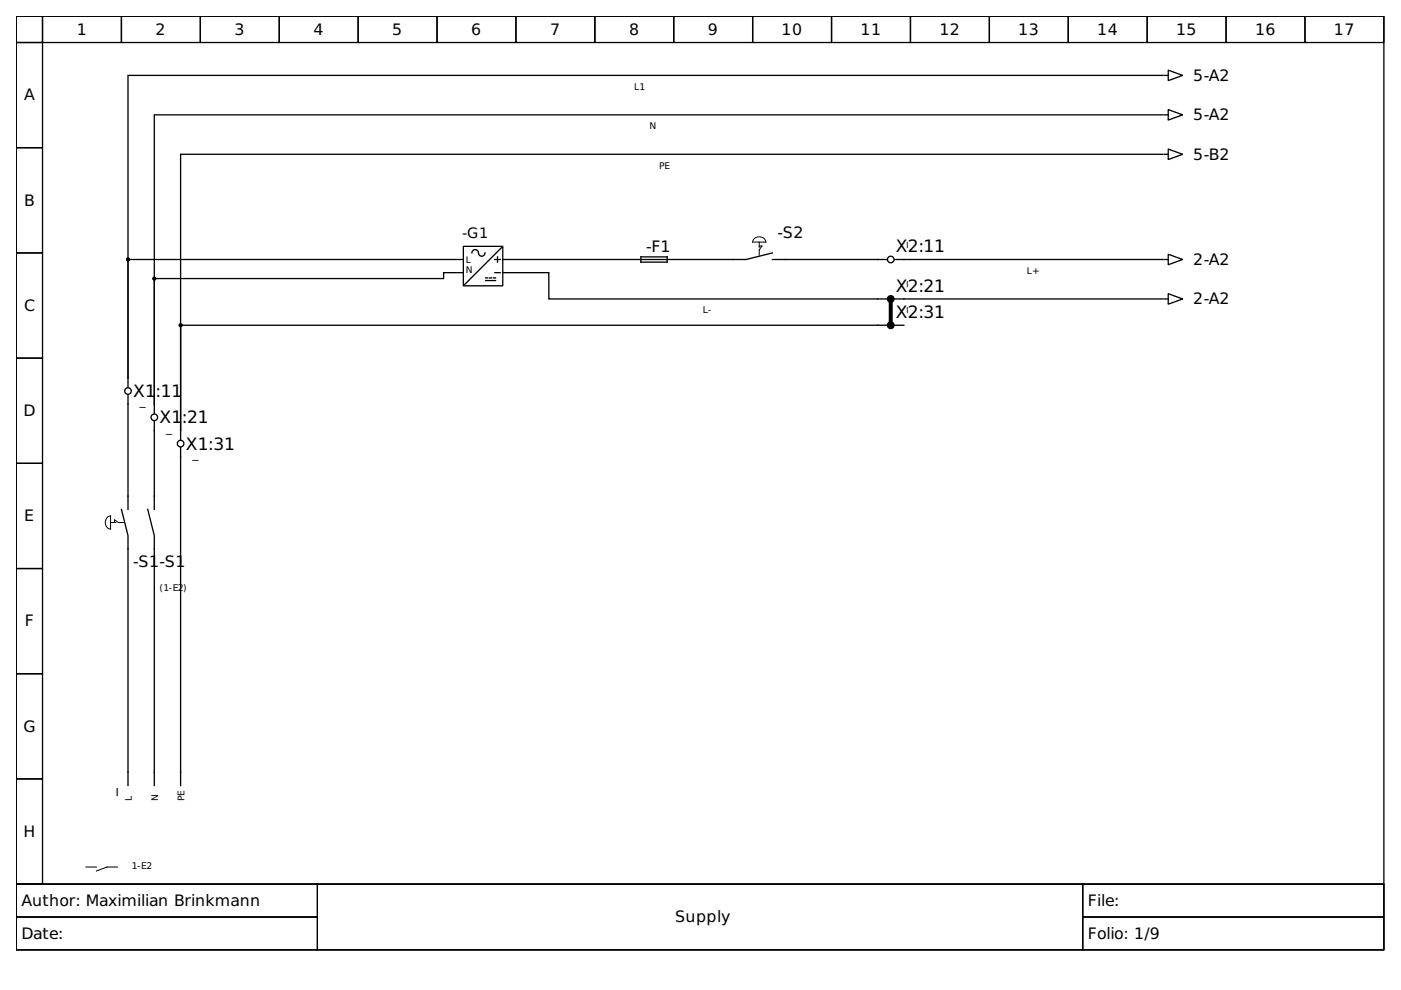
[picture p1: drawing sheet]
<svg xmlns="http://www.w3.org/2000/svg" width="297mm" height="210mm" viewBox="0 0 297 210" stroke-linecap="round" stroke-linejoin="round" font-family="sans-serif">
<g fill="none" stroke="#000" stroke-width=".28">
<path d="M3.4 3.4h290v184.1h-290zM3.4 3.4h5.6v5.6h-5.6zM3.4 9h5.6v22.3h-5.6zM9 3.4h16.7v5.6h-16.7zM25.7 3.4h16.8v5.6h-16.8zM42.5 3.4h16.7v5.6h-16.7zM59.2 3.4h16.7v5.6h-16.7zM75.9 3.4h16.8v5.6h-16.8zM92.7 3.4h16.7v5.6h-16.7zM109.4 3.4h16.7v5.6h-16.7zM126.1 3.4h16.7v5.6h-16.7zM142.8 3.4h16.8v5.6h-16.8z"/>
<path d="M159.6 3.4h16.7v5.6h-16.7zM176.3 3.4h16.7v5.6h-16.7zM193 3.4h16.8v5.6h-16.8zM209.8 3.4h16.7v5.6h-16.7zM226.5 3.4h16.7v5.6h-16.7zM243.2 3.4h16.8v5.6h-16.8zM246.6 16h-219.5v64.1M246.8 16h.9M247.7 14.9l3 1.1-3 1.1zM260 3.4h16.7v5.6h-16.7zM276.7 3.4h16.7v5.6h-16.7zM3.4 31.3h5.6v22.3h-5.6z"/>
<path d="M246.6 24.4h-213.9v61.3M246.6 32.7h-208.3v58.6M246.8 24.4h.9M246.8 32.7h.9M247.7 23.2l3 1.2-3 1.1zM247.7 31.6l3 1.1-3 1.1zM3.4 53.6h5.6v22.3h-5.6zM96.6 55h-69.5v25.1M96.6 57.8h-2.5v1.3h-61.4v26.6M96.8 57.8h1.4M96.8 55h1.4M98.2 52.2h8.4v8.4h-8.4z"/>
<path d="M101.4 53.6a.7 .7 0 0 0-.7-.7 .7 .7 0 0 0-.7 .7M102.8 53.6a.7 .7 0 0 1-.6 .7 .7 .7 0 0 1-.8-.6M103 58.9h.4M103 59.5h2.1M103.8 58.9h.4M104.6 58.9h.5M104.9 57.8h1.1M104.9 55h1.1M105.5 54.5v1.1M106.5 52.4l-8.1 8.1M106.6 57.8h1.4M106.6 55h1.4"/>
<path d="M108.3 57.8h8.1v5.6h71.6M108.3 55h24.5M133.1 55h11.1M135.9 54.5h5.6v1.1h-5.6zM163.8 55h24.2M163.8 53.6l-5.6 1.4h-13.7M246.6 55h-56.9M246.8 55h.9M247.7 53.9l3 1.1-3 1.1zM3.4 75.9h5.6v22.3h-5.6zM188 69h-149.7v22.3M189.7 63.4h56.9"/>
<path d="M189.7 69h1.9M246.8 63.4h.9M247.7 62.3l3 1.1-3 1.1zM3.4 98.2h5.6v22.3h-5.6zM27.1 83.7v24.3M27.1 80.1v2M32.7 89.3v18.7M32.7 85.7v1.9M38.3 94.9v71.6M38.3 91.3v1.9M25.7 108l1.4 5.6v52.9M31.3 108l1.4 5.6v52.9"/>
<path d="M3.4 120.5h5.6v22.3h-5.6zM3.4 142.8h5.6v22.4h-5.6zM3.4 165.2h5.6v22.3h-5.6zM3.4 187.5h290v13.9h-290z"/>
<circle cx="188.9" cy="55" r=".7"/>
<circle cx="188.9" cy="63.4" r=".7"/>
<circle cx="188.9" cy="69" r=".7"/>
<circle cx="27.1" cy="82.9" r=".7"/>
<circle cx="32.7" cy="88.5" r=".7"/>
<circle cx="38.3" cy="94.1" r=".7"/>
</g>
<path d="M159.8 50.7a1.47 1.47 0 0 1 2.6 .6h-2.8zM161 52.2h.5l-.5 .8M22.8 109.7l.6-.3v2.8a1.47 1.47 0 0 1-.6-2.5zM24.3 110.8v-.6l.8 .6M3.4 187.5h63.9v6.9h-63.9zM3.4 194.4h63.9v7h-63.9zM18.2 183.8h2.2M24.9 183.8h-2.2l-2.3 .9M67.3 187.5h162.3v13.9h-162.3zM229.6 187.5h63.8v6.9h-63.8zM229.6 194.4h63.8v7h-63.8z" fill="none" stroke="#000" stroke-width=".21"/>
<g fill="#000" stroke="#000" stroke-width=".28">
<path d="M188.6 63.4h.5v5.6h-.5z" fill-rule="evenodd"/>
<circle cx="27.1" cy="55" r=".28"/>
<circle cx="32.7" cy="59.1" r=".28"/>
<circle cx="38.3" cy="69" r=".28"/>
<circle cx="188.9" cy="63.4" r=".56"/>
<circle cx="188.9" cy="69" r=".56"/>
</g>
<path d="M161 51.3v2.8M23.4 110.8h2.8" fill="none" stroke="#000" stroke-width=".21" stroke-dasharray="1.1 .6"/>
<g font-size="3.6">
<text x="190" y="53.5">X2:11</text>
<text x="190" y="61.9">X2:21</text>
<text x="190" y="67.4">X2:31</text>
<text x="28.3" y="84.2">X1</text>
<text x="33" y="84.2">:11</text>
<text x="33.8" y="89.7">X1</text>
<text x="38.6" y="89.7">:21</text>
<text x="39.4" y="95.3">X1:31</text>
</g>
<g font-size="3.3">
<text x="16.3" y="7.3">1</text>
<text x="33" y="7.3">2</text>
<text x="49.7" y="7.3">3</text>
<text x="66.5" y="7.3">4</text>
<text x="83.2" y="7.3">5</text>
<text x="99.9" y="7.3">6</text>
<text x="116.6" y="7.3">7</text>
<text x="133.4" y="7.3">8</text>
<text x="150.1" y="7.3">9</text>
<text x="165.7" y="7.3">10</text>
<text x="182.4" y="7.3">11</text>
<text x="199.2" y="7.3">12</text>
<text x="215.9" y="7.3">13</text>
<text x="232.6" y="7.3">14</text>
<text x="249.4" y="7.3">15</text>
<text x="266.1" y="7.3">16</text>
<text x="282.8" y="7.3">17</text>
<text x="253" y="17.1">5-A2</text>
<text x="5.1" y="21.3">A</text>
<text x="253" y="25.5">5-A2</text>
<text x="253" y="33.8">5-B2</text>
<text x="5.1" y="43.6">B</text>
<text x="137" y="53.3">-F1</text>
<text x="164.9" y="50.6">-S2</text>
<text x="253" y="56.1">2-A2</text>
<text x="5.1" y="65.9">C</text>
<text x="253" y="64.5">2-A2</text>
<text x="5" y="88.2">D</text>
<text x="5.1" y="110.5">E</text>
<text x="28.3" y="120.3">-S1</text>
<text x="33.8" y="120.3">-S1</text>
<text x="5.3" y="132.8">F</text>
<text x="5" y="155.1">G</text>
<text x="24.2" y="168.8" transform="rotate(-90 24.2 168.8)">_</text>
<text x="5" y="177.4">H</text>
<text x="4.6" y="192.1">Author: Maximilian Brinkmann</text>
<text x="143.1" y="195.5">Supply</text>
<text x="230.7" y="192.1">File:</text>
<text x="4.6" y="199">Date:</text>
<text x="230.7" y="199">Folio: 1/9</text>
</g>
<text font-size="3.1" x="98" y="50.4">-G1</text>
<g font-size="2.5">
<text x="191.9" y="52.5" transform="rotate(-90 191.9 52.5)">_</text>
<text x="191.9" y="60.9" transform="rotate(-90 191.9 60.9)">_</text>
<text x="191.9" y="66.5" transform="rotate(-90 191.9 66.5)">_</text>
<text x="29.6" y="86">_</text>
<text x="35.2" y="91.5">_</text>
<text x="40.8" y="97.1">_</text>
</g>
<g font-size="2">
<text x="134.5" y="19.1">L1</text>
<text x="137.7" y="27.4">N</text>
<text x="139.8" y="35.8">PE</text>
<text x="98.8" y="57.8">N</text>
<text x="98.8" y="55.7">L</text>
<text x="217.7" y="58.1">L+</text>
<text x="149" y="66.5">L-</text>
<text x="33.8" y="125.3">(1-E2)</text>
<text x="28" y="169.9" transform="rotate(-90 28 169.9)">L</text>
<text x="33.6" y="169.9" transform="rotate(-90 33.6 169.9)">N</text>
<text x="39.1" y="169.9" transform="rotate(-90 39.1 169.9)">PE</text>
<text x="28" y="184.3">1-E2</text>
</g>
</svg>
